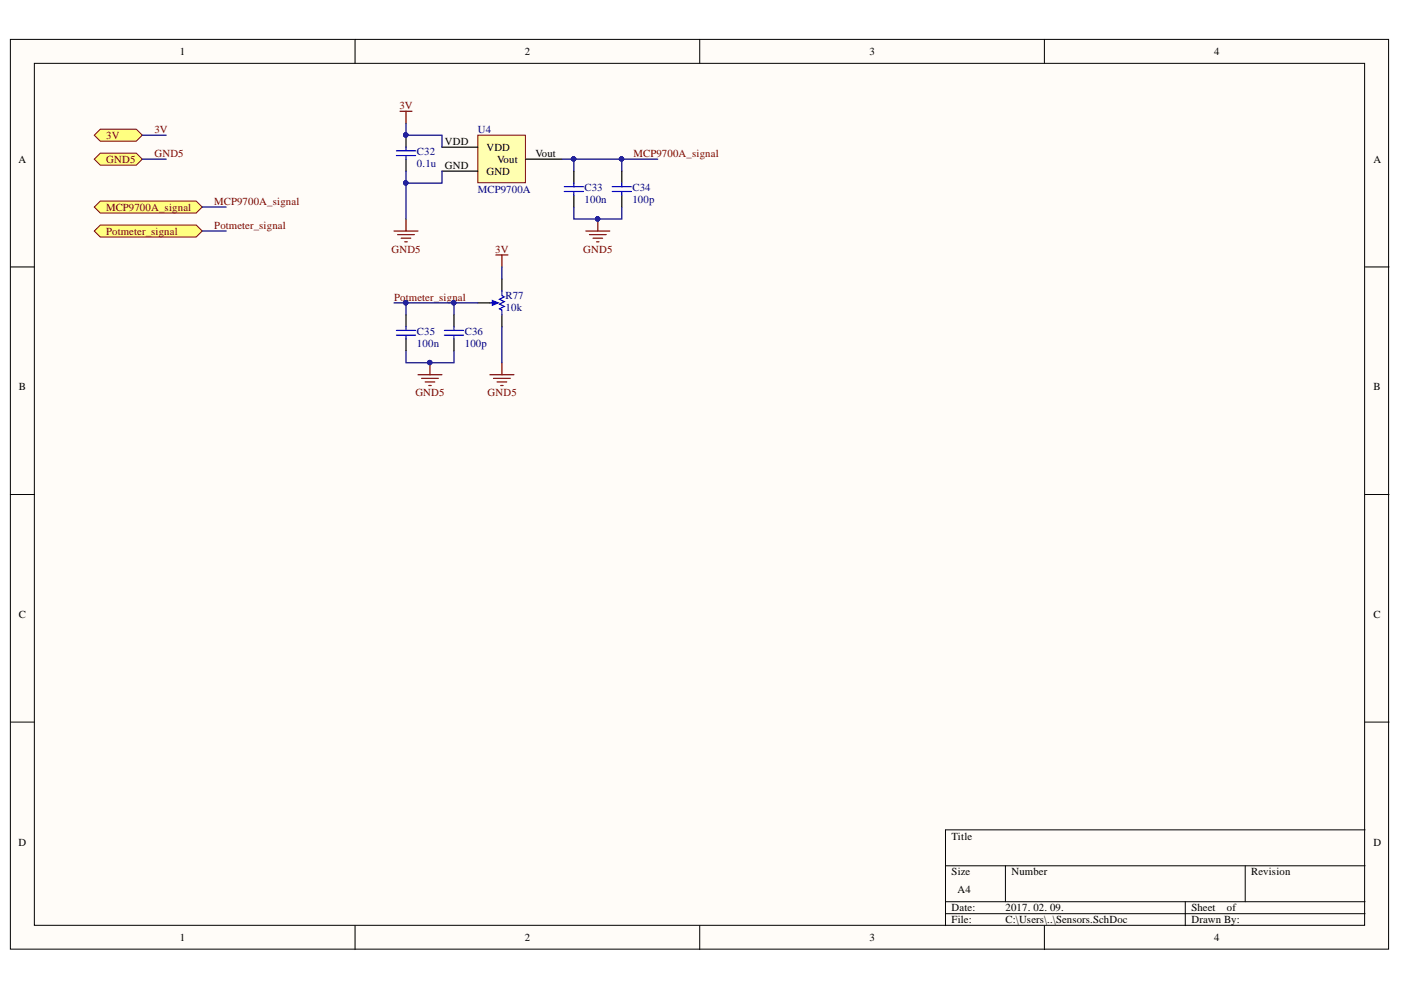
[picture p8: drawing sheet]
<svg xmlns="http://www.w3.org/2000/svg" width="297mm" height="210mm" viewBox="0 0 297 210" stroke-linecap="round" stroke-linejoin="round" font-family="sans-serif">
<g fill="#fffcf8" stroke="#000" stroke-width=".21">
<path d="M2.2 8.4h292.2v192.8h-292.2z"/>
<path d="M7.3 13.4h282v182.8h-282z"/>
</g>
<g fill="none" stroke="#000" stroke-width=".21">
<path d="M75.3 8.4v5M148.4 8.4v5M221.4 8.4v5M2.2 56.6h5.1M289.4 56.6h5.1M2.2 104.8h5.1M289.4 104.8h5.1M2.2 153.1h5.1M289.4 153.1h5.1M289.4 175.9h-88.9v20.4M75.3 196.3v5M148.4 196.3v5"/>
<path d="M200.5 183.6h88.9M200.5 191.2h88.9M200.5 193.7h88.9M213.2 183.6v7.6M221.4 196.3v5M251.3 191.2v5.1M264 183.6v7.6"/>
</g>
<path d="M101.3 28.7h10.1v10h-10.1z" fill="#ffffb0" stroke="#800000" stroke-width=".21"/>
<path d="M86.1 28.7v2.5M86.1 33.7v2.6M93.7 31.2h7.6M93.7 36.3h7.6M111.5 33.7h7.6M106.4 59.1v2.6M106.4 66.8v2.5" fill="none" stroke="#000" stroke-width=".25"/>
<g fill="none" stroke="#800000" stroke-width=".25">
<path d="M84.8 23.6h2.6M86.1 23.6v2.5M83.5 49h5.1M84.3 49.7h3.6M85.1 50.5h2M85.8 51.3h.5M86.1 46.4v2.6M105.1 54.1h2.6M106.4 54.1v2.5M103.9 79.5h5.1M106.4 76.9v2.6M104.6 80.2h3.6"/>
<path d="M105.4 81h2M106.2 81.7h.5"/>
</g>
<circle cx="86" cy="28.6" r=".46" fill="#000080" stroke="#000080" stroke-width=".21"/>
<path d="M84 32h4.1M84 33h4.1M86.1 31.2v.8M86.1 33v.7M103.9 64.2h1.2" fill="none" stroke="#00f" stroke-width=".25"/>
<path d="M104.4 63.7l1.3 .5-1.3 .5z" fill="#00f"/>
<path d="M104.4 63.7l1.3 .5-1.3 .5zM106.4 61.7v1l.5 .2-1 .6 1 .5-1 .5 1 .5-1 .5 .5 .2v1.1" fill="none" stroke="#00f" stroke-width=".25"/>
<path d="M101.3 64.2h2.6" fill="none" stroke="#000" stroke-width=".25"/>
<g fill="#ffff80" stroke="#800000" stroke-width=".21">
<path d="M20 28.7l1.3-1.3h7.6l1.3 1.3-1.3 1.2h-7.6z" fill-rule="evenodd"/>
<path d="M20 33.7l1.3-1.2h7.6l1.3 1.2-1.3 1.3h-7.6z" fill-rule="evenodd"/>
<path d="M20 43.9l1.3-1.3h20.3l1.3 1.3-1.3 1.3h-20.3z" fill-rule="evenodd"/>
<path d="M20 49l1.3-1.3h20.3l1.3 1.3-1.3 1.3h-20.3z" fill-rule="evenodd"/>
</g>
<path d="M124.2 49h5.1M125 49.7h3.5M125.7 50.5h2.1M126.5 51.3h.5M126.7 46.4v2.6M88.6 79.5h5.1M91.2 76.9v2.6M89.4 80.2h3.5M90.1 81h2.1M90.9 81.7h.5" fill="none" stroke="#800000" stroke-width=".25"/>
<g fill="#000080" stroke="#000080" stroke-width=".21">
<circle cx="126.7" cy="46.4" r=".46"/>
<circle cx="91.1" cy="76.9" r=".46"/>
<circle cx="86" cy="28.6" r=".46"/>
<circle cx="86" cy="38.8" r=".46"/>
<circle cx="131.8" cy="33.7" r=".46"/>
<circle cx="121.6" cy="33.7" r=".46"/>
<circle cx="86" cy="64.2" r=".46"/>
<circle cx="96.2" cy="64.2" r=".46"/>
</g>
<g fill="none" stroke="#000080" stroke-width=".25">
<path d="M30.2 28.7h5M30.2 33.7h5M86.1 26.1v2.6h7.6v2.5M86.1 36.3v10.1M93.7 36.3v2.5h-7.6M119.1 33.7h20.4M121.7 33.7v2.6M131.8 33.7v2.6M42.9 43.9h5.1M42.9 49h5.1M106.4 56.6v2.5M121.7 43.9v2.5h10.1v-2.5"/>
<path d="M83.5 64.2h2.6M86.1 74.4v2.5h10.1v-2.5M96.2 64.2v2.6M101.3 64.2h-15.2v2.6M106.4 69.3v7.6"/>
</g>
<path d="M121.7 36.3v2.5M131.8 36.3v2.5M121.7 41.4v2.5M131.8 41.4v2.5M86.1 66.8v2.5M86.1 71.8v2.6M96.2 66.8v2.5M96.2 71.8v2.6" fill="none" stroke="#000" stroke-width=".25"/>
<g fill="none" stroke="#00f" stroke-width=".25">
<path d="M119.6 39.6h4.1M121.7 38.8v.8M129.8 39.6h4.1M131.8 38.8v.8M119.6 40.6h4.1M121.7 40.6v.8M129.8 40.6h4.1M131.8 40.6v.8M84 70.1h4.1M84 71.1h4.1M86.1 69.3v.8M86.1 71.1v.7"/>
<path d="M94.2 70.1h4.1M94.2 71.1h4.1M96.2 69.3v.8M96.2 71.1v.7"/>
</g>
<g font-size="2.3">
<text x="38.2" y="11.7">1</text>
<text x="111.2" y="11.7">2</text>
<text x="184.3" y="11.7">3</text>
<text x="257.4" y="11.7">4</text>
<text x="3.9" y="34.5">A</text>
<text x="94.3" y="30.7">VDD</text>
<text x="94.3" y="35.8">GND</text>
<text x="103.1" y="32">VDD</text>
<text x="105.4" y="34.5">Vout</text>
<text x="113.5" y="33.2">Vout</text>
<text x="291.2" y="34.5">A</text>
<text x="103.1" y="37">GND</text>
<text x="4" y="82.8">B</text>
<text x="291.2" y="82.8">B</text>
<text x="4" y="131">C</text>
<text x="291.2" y="131">C</text>
<text x="3.9" y="179.3">D</text>
<text x="201.8" y="178">Title</text>
<text x="291.2" y="179.3">D</text>
<text x="201.8" y="185.6">Size</text>
<text x="214.4" y="185.6">Number</text>
<text x="265.3" y="185.6">Revision</text>
<text x="203" y="189.4">A4</text>
<text x="201.8" y="193.2">Date:</text>
<text x="201.8" y="195.8">File:</text>
<text x="213.2" y="193.2">2017. 02. 09.</text>
<text x="213.2" y="195.8">C:\Users\..\Sensors.SchDoc</text>
<text x="252.6" y="193.2">Sheet</text>
<text x="252.6" y="195.8">Drawn By:</text>
<text x="260.1" y="193.2">of</text>
<text x="38.2" y="199.6">1</text>
<text x="111.2" y="199.6">2</text>
<text x="184.3" y="199.6">3</text>
<text x="257.4" y="199.6">4</text>
</g>
<g font-size="2.3" fill="#800000">
<text x="84.7" y="23.1">3V</text>
<text x="22.5" y="29.4">3V</text>
<text x="32.7" y="28.1">3V</text>
<text x="22.5" y="34.5">GND5</text>
<text x="32.7" y="33.2">GND5</text>
<text x="134.3" y="33.2">MCP9700A_signal</text>
<text x="22.5" y="44.7">MCP9700A_signal</text>
<text x="45.4" y="43.4">MCP9700A_signal</text>
<text x="22.5" y="49.8">Potmeter_signal</text>
<text x="45.4" y="48.5">Potmeter_signal</text>
<text x="83" y="53.6">GND5</text>
<text x="105" y="53.6">3V</text>
<text x="123.7" y="53.6">GND5</text>
<text x="83.6" y="63.7">Potmeter_signal</text>
<text x="88.1" y="84">GND5</text>
<text x="103.4" y="84">GND5</text>
</g>
<g font-size="2.3" fill="#000080">
<text x="101.3" y="28.1">U4</text>
<text x="88.4" y="33">C32</text>
<text x="88.4" y="35.5">0.1u</text>
<text x="101.3" y="40.8">MCP9700A</text>
<text x="123.9" y="40.6">C33</text>
<text x="134.1" y="40.6">C34</text>
<text x="123.9" y="43.1">100n</text>
<text x="134.1" y="43.1">100p</text>
<text x="107.2" y="63.5">R77</text>
<text x="88.4" y="71.1">C35</text>
<text x="98.6" y="71.1">C36</text>
<text x="107.2" y="66">10k</text>
<text x="88.4" y="73.6">100n</text>
<text x="98.6" y="73.6">100p</text>
</g>
</svg>
